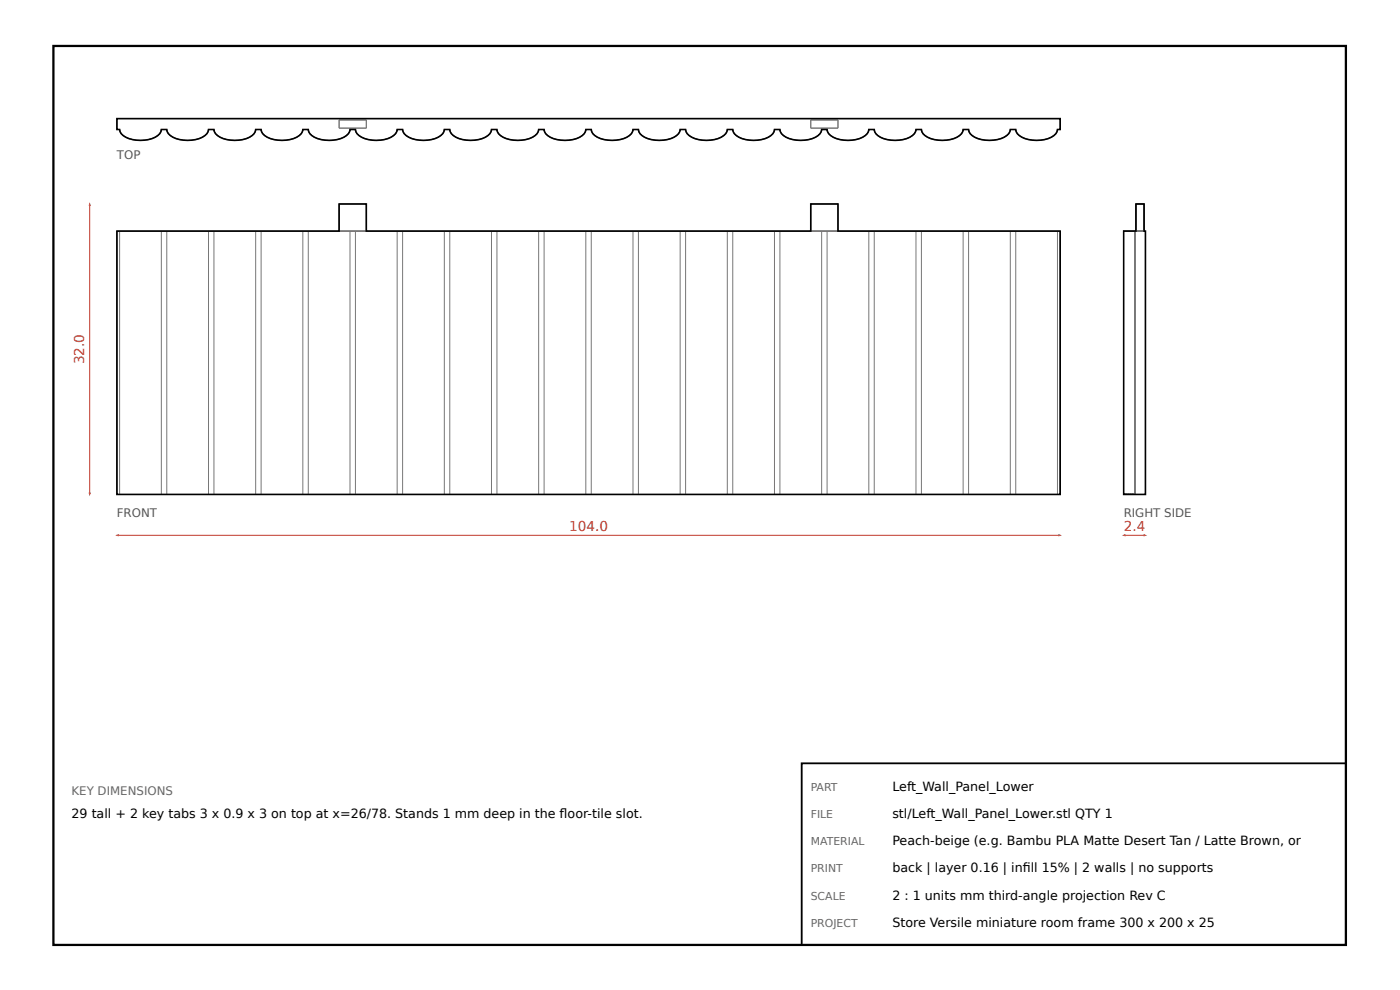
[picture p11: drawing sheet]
<svg xmlns="http://www.w3.org/2000/svg" width="297mm" height="210mm" viewBox="0 0 297 210" stroke-linecap="round" stroke-linejoin="round" font-family="sans-serif">
<path d="M11.3 9.7h274.2v190.6h-274.2z" fill="none" stroke="#000" stroke-width=".48"/>
<g fill="none" stroke="#777" stroke-width=".21">
<path d="M24.8 25.1h200.1v2.4h-.6a2.93 2.93 0 0 1-2.7 2.1 6.4 6.4 0 0 1-5.8-1.3l-.3-.8h-1.2a2.93 2.93 0 0 1-2.7 2.1 6.4 6.4 0 0 1-5.8-1.3l-.3-.8h-1.2a2.93 2.93 0 0 1-2.7 2.1 6.4 6.4 0 0 1-5.8-1.3l-.3-.8h-1.2a2.93 2.93 0 0 1-2.7 2.1 6.4 6.4 0 0 1-5.8-1.3l-.3-.8h-1.2a2.93 2.93 0 0 1-2.7 2.1 6.4 6.4 0 0 1-5.8-1.3l-.3-.8h-1.2a2.93 2.93 0 0 1-2.7 2.1 6.4 6.4 0 0 1-5.8-1.3l-.3-.8h-1.2a2.93 2.93 0 0 1-2.7 2.1 6.4 6.4 0 0 1-5.8-1.3l-.3-.8h-1.2a2.93 2.93 0 0 1-2.7 2.1 6.4 6.4 0 0 1-5.8-1.3l-.4-.8h-1.1a2.93 2.93 0 0 1-2.7 2.1 6.4 6.4 0 0 1-5.8-1.3l-.4-.8h-1.1a2.93 2.93 0 0 1-2.7 2.1 6.4 6.4 0 0 1-5.8-1.3l-.4-.8h-1.1a2.93 2.93 0 0 1-2.8 2.1 6.4 6.4 0 0 1-5.7-1.3l-.4-.8h-1.1a2.93 2.93 0 0 1-2.8 2.1 6.4 6.4 0 0 1-5.7-1.3l-.4-.8h-1.1a2.93 2.93 0 0 1-2.8 2.1 6.4 6.4 0 0 1-5.7-1.3l-.4-.8h-1.1a2.93 2.93 0 0 1-2.8 2.1 6.4 6.4 0 0 1-5.8-1.3l-.3-.8h-1.1a2.93 2.93 0 0 1-2.8 2.1 6.4 6.4 0 0 1-5.8-1.3l-.3-.8h-1.1a2.93 2.93 0 0 1-2.8 2.1 6.4 6.4 0 0 1-5.8-1.3l-.3-.8h-1.2a2.93 2.93 0 0 1-2.7 2.1 6.4 6.4 0 0 1-5.8-1.3l-.3-.8h-1.2a2.93 2.93 0 0 1-2.7 2.1 6.4 6.4 0 0 1-5.8-1.3l-.3-.8h-1.2a2.93 2.93 0 0 1-2.7 2.1 6.4 6.4 0 0 1-5.8-1.3l-.3-.8h-1.2a2.93 2.93 0 0 1-2.7 2.1 6.4 6.4 0 0 1-5.8-1.3l-.3-.8h-.6zM71.9 25.4h5.8v1.8h-5.8zM172 25.4h5.8v1.8h-5.8zM24.8 49h200.1v55.8h-200.1zM25.4 49v55.8M34.2 49v55.8M35.4 49v55.8M44.2 49v55.8M45.4 49v55.8M54.2 49v55.8M55.4 49v55.8M64.2 49v55.8"/>
<path d="M65.4 49v55.8M71.9 49v-5.8h5.8v5.8M74.3 49v55.8M75.4 49v55.8M84.3 49v55.8M85.4 49v55.8M94.3 49v55.8M95.4 49v55.8M104.3 49v55.8M105.4 49v55.8M114.3 49v55.8M115.4 49v55.8"/>
<path d="M124.3 49v55.8M125.4 49v55.8M134.3 49v55.8M135.4 49v55.8M144.3 49v55.8M145.4 49v55.8M154.3 49v55.8M155.5 49v55.8M164.3 49v55.8M165.5 49v55.8M172 49v-5.8h5.8v5.8M174.3 49v55.8"/>
<path d="M175.5 49v55.8M184.3 49v55.8M185.5 49v55.8M194.3 49v55.8M195.5 49v55.8M204.3 49v55.8M205.5 49v55.8M214.3 49v55.8M215.5 49v55.8M224.3 49v55.8M238.4 49h4.6v55.8h-4.6M240.7 49v55.8"/>
<path d="M241 49v-5.8h1.7v5.8"/>
</g>
<path d="M24.8 25.1h200.1v2.4h-.6a2.93 2.93 0 0 1-2.7 2.1 6.4 6.4 0 0 1-5.8-1.3l-.3-.8h-1.2a2.93 2.93 0 0 1-2.7 2.1 6.4 6.4 0 0 1-5.8-1.3l-.3-.8h-1.2a2.93 2.93 0 0 1-2.7 2.1 6.8 6.8 0 0 1-5.8-1.3l-.3-.8h-1.2a2.93 2.93 0 0 1-2.7 2.1 6.4 6.4 0 0 1-5.8-1.3l-.3-.8h-1.2a2.93 2.93 0 0 1-2.7 2.1 6.8 6.8 0 0 1-5.8-1.3l-.3-.8h-1.2a2.93 2.93 0 0 1-2.7 2.1 6.5 6.5 0 0 1-5.8-1.3l-.3-.8h-1.2a2.93 2.93 0 0 1-2.7 2.1 6.4 6.4 0 0 1-5.8-1.3l-.3-.8h-1.2a2.93 2.93 0 0 1-2.7 2.1 6.4 6.4 0 0 1-5.8-1.3l-.4-.8h-1.1a2.93 2.93 0 0 1-2.7 2.1 6.8 6.8 0 0 1-5.8-1.3l-.4-.8h-1.1a2.84 2.84 0 0 1-2.7 2.1 6.8 6.8 0 0 1-5.8-1.3l-.4-.8h-1.1a2.84 2.84 0 0 1-2.8 2.1 6.4 6.4 0 0 1-5.7-1.3l-.4-.8h-1.1a2.93 2.93 0 0 1-2.8 2.1 6.4 6.4 0 0 1-5.7-1.3l-.4-.8h-1.1a2.93 2.93 0 0 1-2.8 2.1 6.8 6.8 0 0 1-5.7-1.3l-.4-.8h-1.1a2.93 2.93 0 0 1-2.8 2.1 6.7 6.7 0 0 1-5.8-1.3l-.3-.8h-1.1a2.93 2.93 0 0 1-2.8 2.1 6.8 6.8 0 0 1-5.8-1.3l-.3-.8h-1.1a2.31 2.31 0 0 1-2 1.9 7.5 7.5 0 0 1-6.1-.7l-.5-.4-.3-.8h-1.2a2.93 2.93 0 0 1-2.7 2.1 6.4 6.4 0 0 1-5.8-1.3l-.3-.8h-1.2a2.93 2.93 0 0 1-2.7 2.1 6.8 6.8 0 0 1-5.8-1.3l-.3-.8h-1.2a2.85 2.85 0 0 1-2.7 2.1 6.4 6.4 0 0 1-5.8-1.3l-.3-.8h-1.2a2.93 2.93 0 0 1-2.7 2.1 6.4 6.4 0 0 1-5.8-1.3l-.3-.8h-.6zM24.8 49h47.1v-5.8h5.8v5.8h94.3v-5.8h5.8v5.8h47.1v55.8h-200.1zM241 43.2h1.7v5.8h.3v55.8h-4.6v-55.8h2.6z" fill="none" stroke="#000" stroke-width=".34"/>
<path d="M24.8 113.5h200.1" fill="none" stroke="#c0392b" stroke-width=".21"/>
<g fill="#c0392b">
<path d="M24.4 113.5l.8-.2v.4z"/>
<path d="M224.5 113.3l.8 .2-.8 .2z"/>
</g>
<path d="M19 43.2v61.6" fill="none" stroke="#c0392b" stroke-width=".21"/>
<g fill="#c0392b">
<path d="M18.8 104.4h.5l-.3 .8z"/>
<path d="M19 42.9l.3 .7h-.5z"/>
</g>
<path d="M238.4 113.5h4.6" fill="none" stroke="#c0392b" stroke-width=".21"/>
<g fill="#c0392b">
<path d="M238 113.5l.8-.2v.4z"/>
<path d="M242.6 113.3l.8 .2-.8 .2z"/>
</g>
<path d="M170.1 161.8h115.4v38.5h-115.4z" fill="none" stroke="#000" stroke-width=".38"/>
<g font-size="2.9" fill="#c0392b">
<text x="17.9" y="77.2" transform="rotate(-90 17.9 77.2)">32.0</text>
<text x="120.7" y="112.5">104.0</text>
<text x="238.4" y="112.5">2.4</text>
</g>
<g font-size="2.7">
<text x="189.3" y="167.6">Left_Wall_Panel_Lower</text>
<text x="15.2" y="173.4">29 tall + 2 key tabs 3 x 0.9 x 3 on top at x=26/78. Stands 1 mm deep in the foor-tile slot.</text>
<text x="118.7" y="173.4">l</text>
<text x="189.3" y="173.4">stl/Left_Wall_Panel_Lower.stl QTY 1</text>
<text x="189.3" y="179.2">Peach-beige (e.g. Bambu PLA Matte Desert Tan / Latte Brown, or</text>
<text x="189.3" y="184.9">back | layer 0.16 | infll 15% | 2 walls | no supports</text>
<text x="217" y="184.9">i</text>
<text x="189.3" y="190.7">2 : 1 units mm third-angle projection Rev C</text>
<text x="189.3" y="196.5">Store Versile miniature room frame 300 x 200 x 25</text>
</g>
<g font-size="2.5" fill="#555">
<text x="24.8" y="33.6">TOP</text>
<text x="24.8" y="109.7">FRONT</text>
<text x="238.4" y="109.7">RIGHT SIDE</text>
</g>
<text font-size="2.5" fill="#666" x="15.2" y="168.6">KEY DIMENSIONS</text>
<g font-size="2.3" fill="#666">
<text x="172" y="167.6">PART</text>
<text x="172" y="173.4">FILE</text>
<text x="172" y="179.2">MATERIAL</text>
<text x="172" y="184.9">PRINT</text>
<text x="172" y="190.7">SCALE</text>
<text x="172" y="196.5">PROJECT</text>
</g>
</svg>
